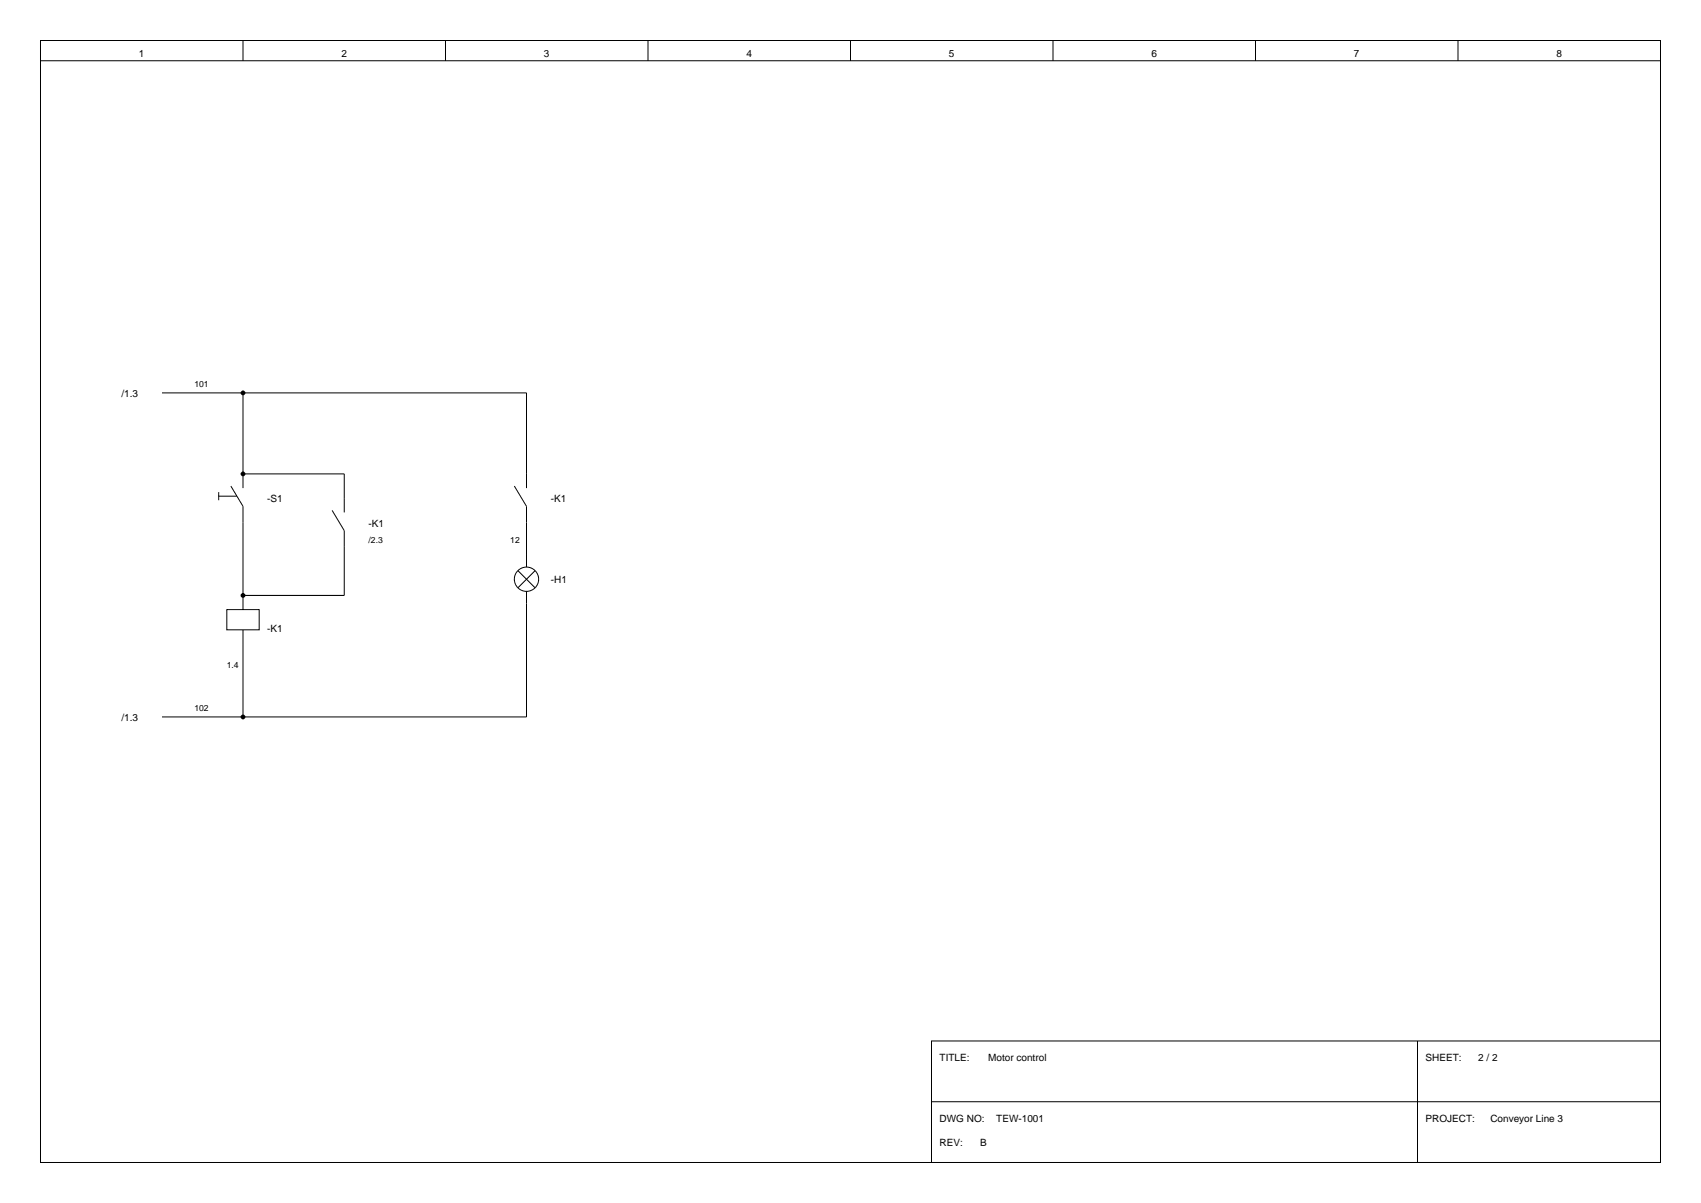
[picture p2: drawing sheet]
<svg xmlns="http://www.w3.org/2000/svg" width="420mm" height="297mm" viewBox="0 0 420 297" stroke-linecap="round" stroke-linejoin="round" font-family="sans-serif">
<g fill="none" stroke="#000" stroke-width=".25">
<path d="M10 10h400v277h-400zM10 10v5h400M60 10v5M110 10v5M160 10v5M210 10v5M260 10v5M310 10v5M360 10v5M40 97h90v23.5M60 97v23.5M57 120l3 5v25.5"/>
<path d="M60 117h25v9.5M127 120l3 5v15M54 122.5h4.5M54 121.5v2M82 126l3 5v16h-25M56 150.5h8v5h-8zM60 155.5v21.5M127.9 140.9l4.2 4.2M130 146v31h-90M132.1 140.9l-4.2 4.2M230 257h180v30h-180zM350 257v30"/>
<path d="M230 272h180"/>
<circle cx="130" cy="143" r="3"/>
</g>
<g fill="#000">
<circle cx="60" cy="97" r=".6"/>
<circle cx="60" cy="117" r=".6"/>
<circle cx="60" cy="147" r=".6"/>
<circle cx="60" cy="177" r=".6"/>
</g>
<g font-size="2.5">
<text x="34.3" y="14">1</text>
<text x="84.3" y="14">2</text>
<text x="134.3" y="14">3</text>
<text x="184.3" y="14">4</text>
<text x="234.3" y="14">5</text>
<text x="284.3" y="14">6</text>
<text x="334.3" y="14">7</text>
<text x="384.3" y="14">8</text>
<text x="30" y="98">/1.3</text>
<text x="66" y="124">-S1</text>
<text x="136" y="124">-K1</text>
<text x="91" y="130">-K1</text>
<text x="136" y="144">-H1</text>
<text x="66" y="156">-K1</text>
<text x="30" y="178">/1.3</text>
<text x="232" y="262">TITLE:</text>
<text x="244" y="262">Motor control</text>
<text x="352" y="262">SHEET:</text>
<text x="365" y="262">2 / 2</text>
<text x="232" y="277">DWG NO:</text>
<text x="246" y="277">TEW-1001</text>
<text x="352" y="277">PROJECT:</text>
<text x="368" y="277">Conveyor Line 3</text>
<text x="232" y="283">REV:</text>
<text x="242" y="283">B</text>
</g>
<g font-size="2.1">
<text x="48" y="95.5">101</text>
<text x="91" y="134">/2.3</text>
<text x="126" y="134">12</text>
<text x="56" y="165">1.4</text>
<text x="48" y="175.5">102</text>
</g>
</svg>
